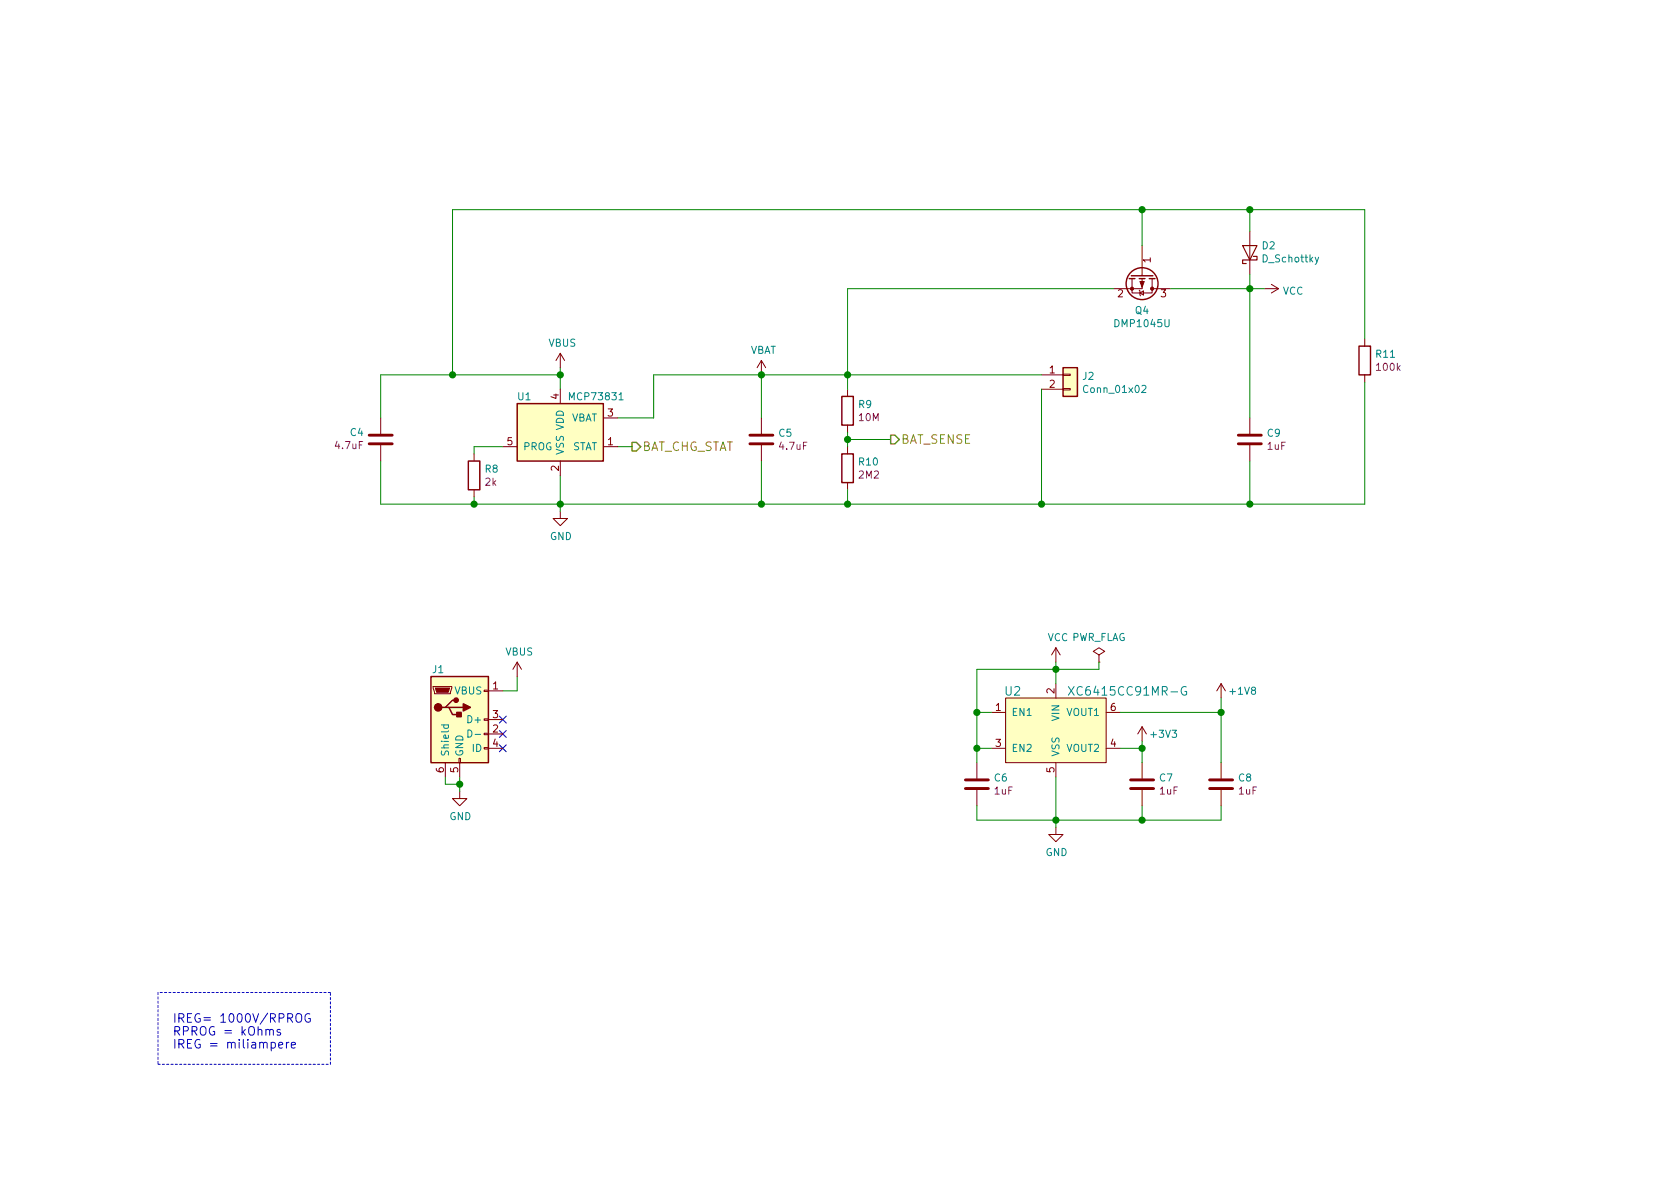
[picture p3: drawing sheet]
EESchema Schematic File Version 4
LIBS:ASISTE-cache
EELAYER 26 0
EELAYER END
$Descr A4 11693 8268
encoding utf-8
Sheet 3 6
Title "Battery Charger & DC/DC Converters"
Date "2018-08-15"
Rev "v1.0"
Comp "ASISTE"
Comment1 "Julio López Moya"
Comment2 "ASISTE"
Comment3 ""
Comment4 ""
$EndDescr
$Comp
L Asiste:GND #PWR012
U 1 1
P 3200 5500
F 0 "#PWR012" H 3200 5250 50  0001 C CNN
F 1 "GND" H 3205 5327 50  0000 C CNN
F 2 "" H 3200 5500 50  0001 C CNN
F 3 "" H 3200 5500 50  0001 C CNN
	1    3200 5500
	1    0    0    -1  
$EndComp
Wire Wire Line
	3200 5400 3200 5450
Wire Wire Line
	3500 4800 3600 4800
Wire Wire Line
	3600 4800 3600 4700
NoConn ~ 3500 5000
NoConn ~ 3500 5100
NoConn ~ 3500 5200
Wire Wire Line
	3100 5400 3100 5450
Wire Wire Line
	3100 5450 3200 5450
Connection ~ 3200 5450
Wire Wire Line
	3200 5450 3200 5500
$Comp
L Asiste:GND #PWR015
U 1 1
P 3900 3550
F 0 "#PWR015" H 3900 3300 50  0001 C CNN
F 1 "GND" H 3905 3377 50  0000 C CNN
F 2 "" H 3900 3550 50  0001 C CNN
F 3 "" H 3900 3550 50  0001 C CNN
	1    3900 3550
	1    0    0    -1  
$EndComp
Wire Wire Line
	3900 3300 3900 3500
Wire Wire Line
	3900 2550 3900 2600
$Comp
L Asiste:VBAT #PWR016
U 1 1
P 5300 2600
F 0 "#PWR016" H 5300 2450 50  0001 C CNN
F 1 "VBAT" H 5315 2773 50  0000 C CNN
F 2 "" H 5300 2600 50  0001 C CNN
F 3 "" H 5300 2600 50  0001 C CNN
	1    5300 2600
	1    0    0    -1  
$EndComp
Wire Wire Line
	4300 2900 4550 2900
Wire Wire Line
	3500 3100 3300 3100
Wire Wire Line
	3300 3100 3300 3150
Wire Wire Line
	3300 3450 3300 3500
Wire Wire Line
	3300 3500 3900 3500
Connection ~ 3900 3500
Wire Wire Line
	3900 3500 3900 3550
$Comp
L Asiste:C_0603_4.7uF C4
U 1 1
P 2650 3050
F 0 "C4" H 2536 3004 50  0000 R CNN
F 1 "C_0603_4.7uF" H 2450 2500 50  0001 L CNN
F 2 "ASISTE:C_0603" H 2700 2800 50  0001 C CNN
F 3 "https://www.mouser.es/datasheet/2/400/lcc_commercial_soft_en-520032.pdf" H 3200 2700 50  0001 C CNN
F 4 "C1608X5R1A475K080AE" H 2650 2600 60  0001 C CNN "man#"
F 5 "4.7uF" H 2536 3095 50  0000 R CNN "Capacitance"
F 6 "10V" H 2650 2400 60  0001 C CNN "Voltage"
	1    2650 3050
	1    0    0    1   
$EndComp
Wire Wire Line
	2650 2900 2650 2600
Wire Wire Line
	2650 2600 3150 2600
Connection ~ 3900 2600
Wire Wire Line
	3900 2600 3900 2700
Wire Wire Line
	2650 3200 2650 3500
Wire Wire Line
	2650 3500 3300 3500
Connection ~ 3300 3500
$Comp
L Asiste:C_0603_4.7uF C5
U 1 1
P 5300 3050
F 0 "C5" H 5415 3096 50  0000 L CNN
F 1 "C_0603_4.7uF" H 5100 2500 50  0001 L CNN
F 2 "ASISTE:C_0603" H 5350 2800 50  0001 C CNN
F 3 "https://www.mouser.es/datasheet/2/400/lcc_commercial_soft_en-520032.pdf" H 5850 2700 50  0001 C CNN
F 4 "C1608X5R1A475K080AE" H 5300 2600 60  0001 C CNN "man#"
F 5 "4.7uF" H 5415 3005 50  0000 L CNN "Capacitance"
F 6 "10V" H 5300 2400 60  0001 C CNN "Voltage"
	1    5300 3050
	1    0    0    -1  
$EndComp
Wire Wire Line
	4550 2600 5300 2600
Wire Wire Line
	5300 2600 5300 2900
Connection ~ 5300 2600
Wire Wire Line
	3900 3500 5300 3500
Wire Wire Line
	5300 3500 5300 3200
Text HLabel 4400 3100 2    60   Output ~ 0
BAT_CHG_STAT
Wire Wire Line
	4300 3100 4400 3100
$Comp
L Asiste:R_0402_2k R8
U 1 1
P 3300 3300
F 0 "R8" H 3370 3346 50  0000 L CNN
F 1 "R_0402_2k" H 3300 2750 50  0001 C CNN
F 2 "ASISTE:R_0402" H 3300 2850 50  0001 C CNN
F 3 "https://www.mouser.es/datasheet/2/427/crcwce3-1223726.pdf" H 3300 2950 50  0001 C CNN
F 4 "CRCW04022K00JNEDC" H 3250 3050 60  0001 C CNN "man#"
F 5 "2k" H 3370 3255 50  0000 L CNN "Resistance"
	1    3300 3300
	1    0    0    -1  
$EndComp
$Comp
L Asiste:R_0402_2M2 R10
U 1 1
P 5900 3250
F 0 "R10" H 5970 3296 50  0000 L CNN
F 1 "R_0402_2M2" H 5900 2700 50  0001 C CNN
F 2 "ASISTE:R_0402" H 5900 2800 50  0001 C CNN
F 3 "https://www.mouser.es/datasheet/2/427/dcrcwe3-109170.pdf" H 5900 2900 50  0001 C CNN
F 4 "CRCW04022M20JNED" H 5850 3000 60  0001 C CNN "man#"
F 5 "2M2" H 5970 3205 50  0000 L CNN "Resistance"
	1    5900 3250
	1    0    0    -1  
$EndComp
$Comp
L Asiste:R_0402_10M R9
U 1 1
P 5900 2850
F 0 "R9" H 5970 2896 50  0000 L CNN
F 1 "R_0402_10M" H 5900 2300 50  0001 C CNN
F 2 "ASISTE:R_0402" H 5900 2400 50  0001 C CNN
F 3 "https://www.mouser.es/datasheet/2/348/sfr-e-1099439.pdf" H 5900 2500 50  0001 C CNN
F 4 "SFR01MZPJ106" H 5850 2600 60  0001 C CNN "man#"
F 5 "10M" H 5970 2805 50  0000 L CNN "Resistance"
	1    5900 2850
	1    0    0    -1  
$EndComp
Wire Wire Line
	5300 2600 5900 2600
Wire Wire Line
	5900 2600 5900 2700
Wire Wire Line
	5900 3400 5900 3500
Wire Wire Line
	5900 3500 5300 3500
Connection ~ 5300 3500
Wire Wire Line
	5900 3000 5900 3050
Wire Wire Line
	5900 3050 6200 3050
Connection ~ 5900 3050
Wire Wire Line
	5900 3050 5900 3100
Text HLabel 6200 3050 2    60   Output ~ 0
BAT_SENSE
$Comp
L Asiste:VBUS #PWR013
U 1 1
P 3600 4700
F 0 "#PWR013" H 3600 4550 50  0001 C CNN
F 1 "VBUS" H 3615 4873 50  0000 C CNN
F 2 "" H 3600 4700 50  0001 C CNN
F 3 "" H 3600 4700 50  0001 C CNN
	1    3600 4700
	1    0    0    -1  
$EndComp
$Comp
L Asiste:VBUS #PWR014
U 1 1
P 3900 2550
F 0 "#PWR014" H 3900 2400 50  0001 C CNN
F 1 "VBUS" H 3915 2723 50  0000 C CNN
F 2 "" H 3900 2550 50  0001 C CNN
F 3 "" H 3900 2550 50  0001 C CNN
	1    3900 2550
	1    0    0    -1  
$EndComp
Text Notes 1200 7300 0    60   ~ 0
IREG= 1000V/RPROG\nRPROG = kOhms\nIREG = miliampere
Wire Notes Line
	1100 6900 1100 7400
Wire Notes Line
	1100 7400 2300 7400
Wire Notes Line
	2300 7400 2300 6900
Wire Notes Line
	2300 6900 1100 6900
$Comp
L Asiste:Conn_01x02 J2
U 1 1
P 7450 2600
F 0 "J2" H 7530 2592 50  0000 L CNN
F 1 "Conn_01x02" H 7530 2501 50  0000 L CNN
F 2 "ASISTE:JST_SH_SM02B-SRSS-TB_1x02-1MP_P1.00mm_Horizontal" H 7500 2100 50  0001 C CNN
F 3 "https://katalog.we-online.com/em/datasheet/6651xx131822.pdf" H 7500 2200 50  0001 C CNN
F 4 "665102131822" H 7450 2300 60  0001 C CNN "man#"
	1    7450 2600
	1    0    0    -1  
$EndComp
Wire Wire Line
	5900 2600 7250 2600
Connection ~ 5900 2600
Wire Wire Line
	7250 2700 7250 3500
Wire Wire Line
	7250 3500 5900 3500
Connection ~ 5900 3500
$Comp
L Asiste:DMP1045U Q4
U 1 1
P 7950 1900
F 0 "Q4" V 8200 1900 50  0000 C CNN
F 1 "DMP1045U" V 8291 1900 50  0000 C CNN
F 2 "ASISTE:SOT-23" H 8050 1400 50  0001 C CNN
F 3 "https://www.diodes.com/assets/Datasheets/DMP1045U.pdf" H 8400 1500 50  0001 C CNN
F 4 "DMP1045U-7" H 8450 1750 60  0001 C CNN "man#"
	1    7950 1900
	0    1    1    0   
$EndComp
Wire Wire Line
	7750 2000 5900 2000
Wire Wire Line
	5900 2000 5900 2600
Wire Wire Line
	3150 2600 3150 1450
Wire Wire Line
	3150 1450 7950 1450
Wire Wire Line
	7950 1450 7950 1700
Connection ~ 3150 2600
Wire Wire Line
	3150 2600 3900 2600
$Comp
L Asiste:D_Schottky D2
U 1 1
P 8700 1750
F 0 "D2" V 8746 1671 50  0000 R CNN
F 1 "D_Schottky" V 8655 1671 50  0000 R CNN
F 2 "ASISTE:D_SOD-123" H 8700 1350 50  0001 C CNN
F 3 "https://www.diodes.com/assets/Datasheets/ds30308.pdf" H 8850 1450 50  0001 C CNN
F 4 "B130LAW-7-F" H 8700 1550 60  0001 C CNN "man#"
	1    8700 1750
	0    -1   -1   0   
$EndComp
Wire Wire Line
	7950 1450 8700 1450
Wire Wire Line
	8700 1450 8700 1600
Connection ~ 7950 1450
Wire Wire Line
	8150 2000 8700 2000
Wire Wire Line
	8700 2000 8700 1900
$Comp
L Asiste:C_0603_1uF C9
U 1 1
P 8700 3050
F 0 "C9" H 8815 3096 50  0000 L CNN
F 1 "C_0603_1uF" H 8500 2500 50  0001 L CNN
F 2 "ASISTE:C_0603" H 8750 2800 50  0001 C CNN
F 3 "https://www.mouser.es/datasheet/2/396/mlcc02_e-1307760.pdf" H 9250 2700 50  0001 C CNN
F 4 "LMK107B7105KAHT" H 8700 2600 60  0001 C CNN "man#"
F 5 "1uF" H 8815 3005 50  0000 L CNN "Capacitance"
F 6 "10V" H 8700 2600 60  0001 C CNN "Voltage"
	1    8700 3050
	1    0    0    -1  
$EndComp
Wire Wire Line
	8700 2000 8700 2900
Connection ~ 8700 2000
Wire Wire Line
	7250 3500 8700 3500
Wire Wire Line
	8700 3500 8700 3200
Connection ~ 7250 3500
$Comp
L Asiste:R_0402_100k R11
U 1 1
P 9500 2500
F 0 "R11" H 9570 2546 50  0000 L CNN
F 1 "R_0402_100k" H 9500 1950 50  0001 C CNN
F 2 "ASISTE:R_0402" H 9500 2050 50  0001 C CNN
F 3 "https://www.mouser.es/datasheet/2/427/rcge3-254226.pdf" H 9500 2150 50  0001 C CNN
F 4 "RCG0402100KJNED" H 9450 2250 60  0001 C CNN "man#"
F 5 "100k" H 9570 2455 50  0000 L CNN "Resistance"
	1    9500 2500
	1    0    0    -1  
$EndComp
Wire Wire Line
	8700 1450 9500 1450
Wire Wire Line
	9500 1450 9500 2350
Connection ~ 8700 1450
Wire Wire Line
	9500 2650 9500 3500
Wire Wire Line
	9500 3500 8700 3500
Connection ~ 8700 3500
$Comp
L Asiste:VCC #PWR021
U 1 1
P 8800 2000
F 0 "#PWR021" H 8800 1850 50  0001 C CNN
F 1 "VCC" V 8815 2128 50  0000 L CNN
F 2 "" H 8800 2000 50  0001 C CNN
F 3 "" H 8800 2000 50  0001 C CNN
	1    8800 2000
	0    1    1    0   
$EndComp
Wire Wire Line
	8700 2000 8800 2000
$Comp
L Asiste:XC6415CC91MR-G U2
U 1 1
P 7350 5000
F 0 "U2" H 7050 5200 60  0000 C CNN
F 1 "XC6415CC91MR-G" H 7850 5200 60  0000 C CNN
F 2 "ASISTE:TSOT-23-6" H 6950 5100 60  0001 C CNN
F 3 "https://www.mouser.es/datasheet/2/760/XC6415-846928.pdf" H 7350 4300 60  0001 C CNN
F 4 "XC6415CC91MR-G" H 7350 4200 60  0001 C CNN "man#"
	1    7350 5000
	1    0    0    -1  
$EndComp
$Comp
L Asiste:VCC #PWR017
U 1 1
P 7350 4600
F 0 "#PWR017" H 7350 4450 50  0001 C CNN
F 1 "VCC" H 7365 4773 50  0000 C CNN
F 2 "" H 7350 4600 50  0001 C CNN
F 3 "" H 7350 4600 50  0001 C CNN
	1    7350 4600
	1    0    0    -1  
$EndComp
Wire Wire Line
	7350 4600 7350 4650
$Comp
L Asiste:GND #PWR018
U 1 1
P 7350 5750
F 0 "#PWR018" H 7350 5500 50  0001 C CNN
F 1 "GND" H 7355 5577 50  0000 C CNN
F 2 "" H 7350 5750 50  0001 C CNN
F 3 "" H 7350 5750 50  0001 C CNN
	1    7350 5750
	1    0    0    -1  
$EndComp
Wire Wire Line
	7350 5400 7350 5700
Wire Wire Line
	6900 5200 6800 5200
Wire Wire Line
	6800 4650 7350 4650
Connection ~ 7350 4650
Wire Wire Line
	7350 4650 7350 4750
Wire Wire Line
	8500 4950 8500 4850
Wire Wire Line
	7800 5200 7950 5200
Wire Wire Line
	7950 5200 7950 5150
Wire Wire Line
	7800 4950 8500 4950
$Comp
L Asiste:C_0603_1uF C8
U 1 1
P 8500 5450
F 0 "C8" H 8615 5496 50  0000 L CNN
F 1 "C_0603_1uF" H 8300 4900 50  0001 L CNN
F 2 "ASISTE:C_0603" H 8550 5200 50  0001 C CNN
F 3 "https://www.mouser.es/datasheet/2/396/mlcc02_e-1307760.pdf" H 9050 5100 50  0001 C CNN
F 4 "LMK107B7105KAHT" H 8500 5000 60  0001 C CNN "man#"
F 5 "1uF" H 8615 5405 50  0000 L CNN "Capacitance"
F 6 "10V" H 8500 5000 60  0001 C CNN "Voltage"
	1    8500 5450
	1    0    0    -1  
$EndComp
$Comp
L Asiste:C_0603_1uF C7
U 1 1
P 7950 5450
F 0 "C7" H 8065 5496 50  0000 L CNN
F 1 "C_0603_1uF" H 7750 4900 50  0001 L CNN
F 2 "ASISTE:C_0603" H 8000 5200 50  0001 C CNN
F 3 "https://www.mouser.es/datasheet/2/396/mlcc02_e-1307760.pdf" H 8500 5100 50  0001 C CNN
F 4 "LMK107B7105KAHT" H 7950 5000 60  0001 C CNN "man#"
F 5 "1uF" H 8065 5405 50  0000 L CNN "Capacitance"
F 6 "10V" H 7950 5000 60  0001 C CNN "Voltage"
	1    7950 5450
	1    0    0    -1  
$EndComp
Wire Wire Line
	8500 5600 8500 5700
Wire Wire Line
	8500 5700 7950 5700
Connection ~ 7350 5700
Wire Wire Line
	7350 5700 7350 5750
Wire Wire Line
	7950 5600 7950 5700
Connection ~ 7950 5700
Wire Wire Line
	7950 5700 7350 5700
Wire Wire Line
	7950 5300 7950 5200
Connection ~ 7950 5200
Wire Wire Line
	8500 5300 8500 4950
Connection ~ 8500 4950
$Comp
L Asiste:C_0603_1uF C6
U 1 1
P 6800 5450
F 0 "C6" H 6915 5496 50  0000 L CNN
F 1 "C_0603_1uF" H 6600 4900 50  0001 L CNN
F 2 "ASISTE:C_0603" H 6850 5200 50  0001 C CNN
F 3 "https://www.mouser.es/datasheet/2/396/mlcc02_e-1307760.pdf" H 7350 5100 50  0001 C CNN
F 4 "LMK107B7105KAHT" H 6800 5000 60  0001 C CNN "man#"
F 5 "1uF" H 6915 5405 50  0000 L CNN "Capacitance"
F 6 "10V" H 6800 5000 60  0001 C CNN "Voltage"
	1    6800 5450
	1    0    0    -1  
$EndComp
Wire Wire Line
	6800 5300 6800 5200
Connection ~ 6800 5200
Wire Wire Line
	6800 5600 6800 5700
Wire Wire Line
	6800 5700 7350 5700
$Comp
L Asiste:+1V8 #PWR020
U 1 1
P 8500 4850
F 0 "#PWR020" H 8500 4700 50  0001 C CNN
F 1 "+1V8" H 8650 4900 50  0000 C CNN
F 2 "" H 8500 4850 50  0001 C CNN
F 3 "" H 8500 4850 50  0001 C CNN
	1    8500 4850
	1    0    0    -1  
$EndComp
$Comp
L Asiste:+3V3 #PWR019
U 1 1
P 7950 5150
F 0 "#PWR019" H 7950 5000 50  0001 C CNN
F 1 "+3V3" H 8100 5200 50  0000 C CNN
F 2 "" H 7950 5150 50  0001 C CNN
F 3 "" H 7950 5150 50  0001 C CNN
	1    7950 5150
	1    0    0    -1  
$EndComp
Wire Wire Line
	6800 4650 6800 4950
$Comp
L Asiste:PWR_FLAG #FLG01
U 1 1
P 7650 4600
F 0 "#FLG01" H 7650 4675 50  0001 C CNN
F 1 "PWR_FLAG" H 7650 4774 50  0000 C CNN
F 2 "" H 7650 4600 50  0001 C CNN
F 3 "~" H 7650 4600 50  0001 C CNN
	1    7650 4600
	1    0    0    -1  
$EndComp
Wire Wire Line
	7350 4650 7650 4650
Wire Wire Line
	7650 4650 7650 4600
Wire Wire Line
	4550 2600 4550 2900
$Comp
L Asiste:MCP73831 U1
U 1 1
P 3900 3000
F 0 "U1" H 3650 3250 50  0000 C CNN
F 1 "MCP73831" H 4150 3250 50  0000 C CNN
F 2 "ASISTE:TSOT-23-5" H 3400 2250 50  0001 L CIN
F 3 "http://ww1.microchip.com/downloads/en/DeviceDoc/20001984g.pdf" H 3900 2350 50  0001 C CNN
F 4 "MCP73831T-2ACI/OT" H 3900 3650 60  0001 C CNN "man#"
	1    3900 3000
	1    0    0    -1  
$EndComp
$Comp
L Asiste:USB_B_Micro_SMD J1
U 1 1
P 3200 5000
F 0 "J1" H 3050 5350 50  0000 C CNN
F 1 "USB_B_Micro_SMD" V 2950 5050 50  0001 C CNN
F 2 "ASISTE:USB_Micro-B_Molex_47346-0001" H 3150 4250 50  0001 C CNN
F 3 "https://www.mouser.es/datasheet/2/276/0473460001_IO_CONNECTORS-229243.pdf" H 3250 4150 50  0001 C CNN
F 4 "47346-0001" H 3200 4050 60  0001 C CNN "man#"
	1    3200 5000
	1    0    0    -1  
$EndComp
Wire Wire Line
	6900 4950 6800 4950
Connection ~ 6800 4950
Wire Wire Line
	6800 4950 6800 5200
$EndSCHEMATC
